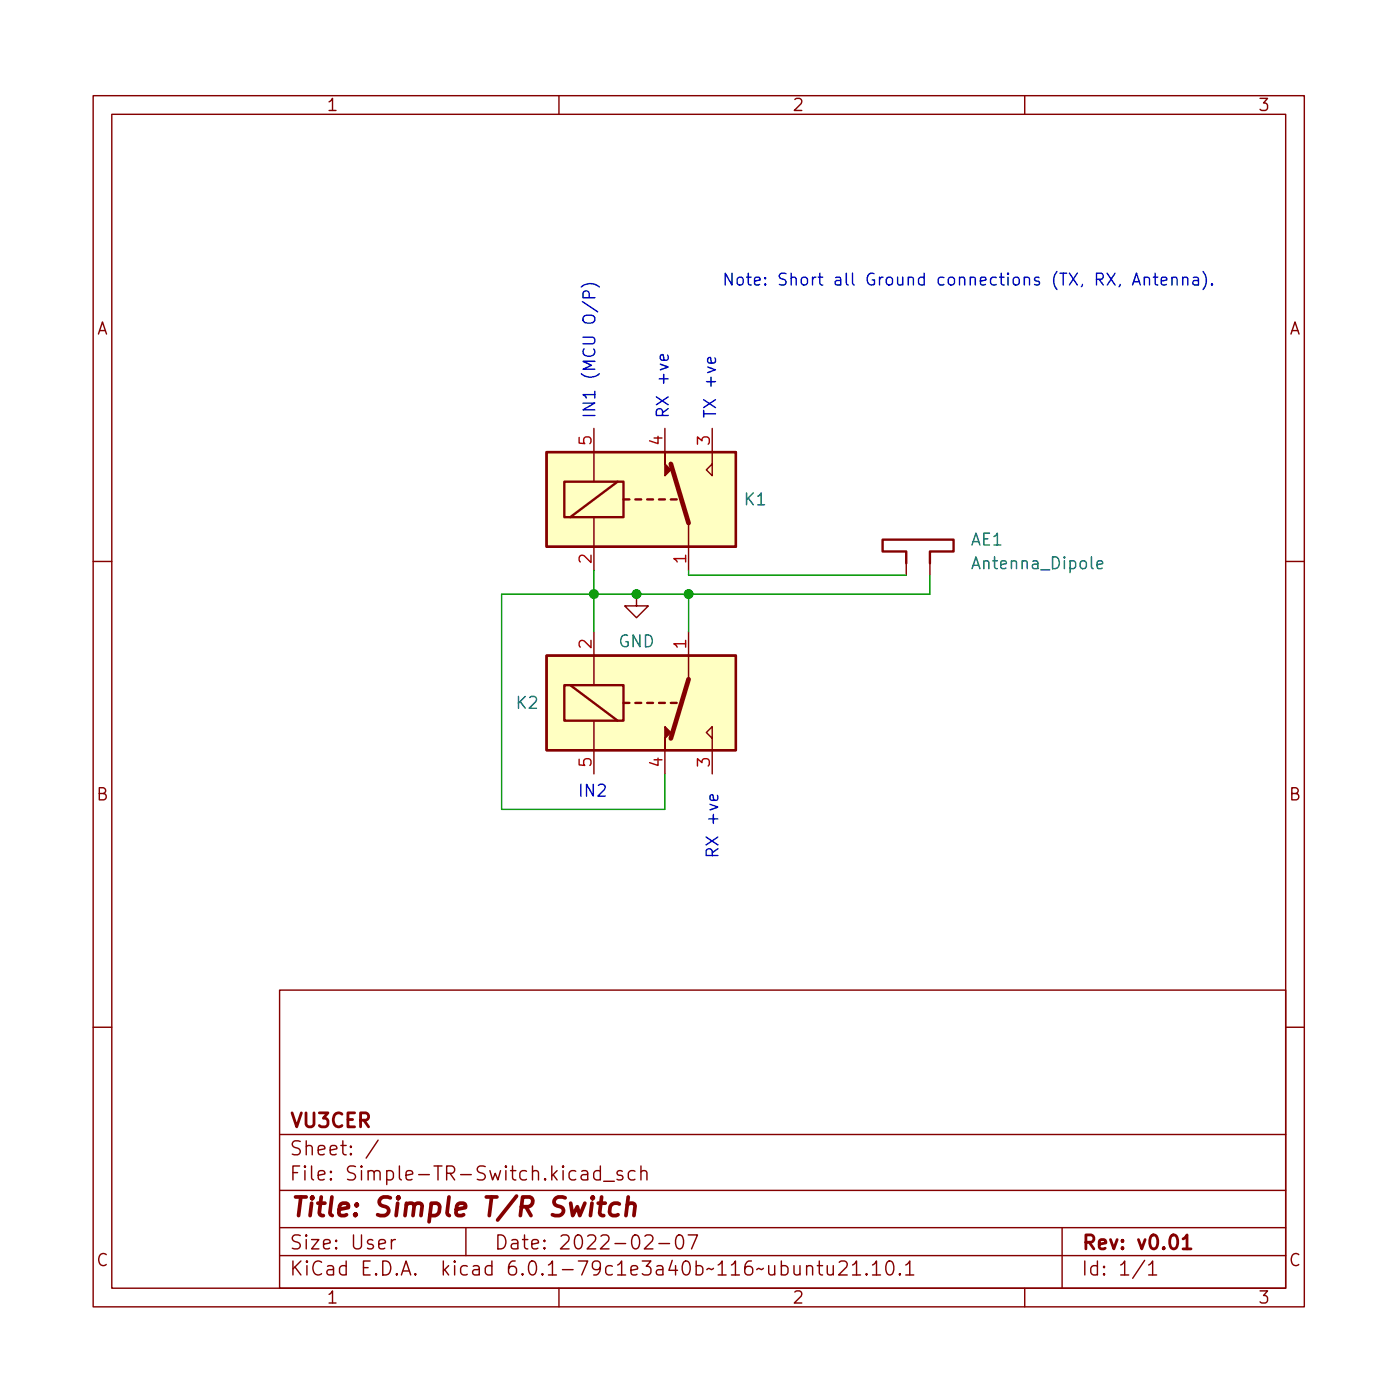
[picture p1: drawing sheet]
<svg xmlns="http://www.w3.org/2000/svg" width="150mm" height="150mm" viewBox="0 0 150 150" stroke-linecap="round" stroke-linejoin="round" font-family="sans-serif">
<g fill="none" stroke="#840000" stroke-width=".15">
<path d="M10 10.3h130v130h-130zM12 12.3h126v126h-126zM60 10.3v2M110 10.3v2M63.8 46v5.7M63.8 55.5v5.7M71.4 46v2.5M73.9 56.2v5M76.5 46v5.1l-.7-.7 .7-.6M97.3 59.2v2.5M99.8 59.2v2.5M10 60.3h2"/>
<path d="M63.8 67.8v5.7M63.8 77.4v5.7M68.3 63.8v1.2h1.3l-1.3 1.3-1.2-1.3h1.2M73.9 67.8v5.1M76.5 79.3l-.7-.7 .7-.6v5.1M138 60.3h2M71.4 80.5v2.6M10 110.3h2M30 106.3h108v32h-108zM138 110.3h2M30 134.8h108M30 131.8h108"/>
<path d="M30 127.8h108M30 121.8h108M40.6 122.4l-1.3 1.9M42 133.1v1M42.4 133.1a.38 .38 0 0 0-.4 .2M50 131.8v3M60 138.3v2M62.4 125.7h.2h.4l.1 .2v.8M63.1 126l-.5 .1a.29 .29 0 0 0-.2 .3 .29 .29 0 0 0 .2 .3l.5-.1M64.4 125.7h-.4l-.3 .2v.5l.2 .2 .1 .1 .4-.1M64.4 125.2v1.5M64.8 126.8h1.1"/>
<path d="M66.8 125.7h-.4l-.2 .2 .1 .2 .5 .1 .1 .2-.1 .2-.1 .1-.5-.1M68.2 125.7h-.5l-.3 .2v.5l.2 .2 .1 .1 .5-.1M68.8 125.8a.37 .37 0 0 1 .6 .1v.8M68.8 125.2v1.5M69.2 132.7l.2-.1h.4a.41 .41 0 0 1 .2 .6l-.8 .9h.9M70.7 133.5h1.2M72.7 132.6a.36 .36 0 0 1 .6 .2 .88 .88 0 0 1-.3 1.3 .38 .38 0 0 1-.4-.3 1.17 1.17 0 0 1 .1-1.2zM73.9 132.6h1l-.7 1.5M86.6 136a.37 .37 0 0 1 .6 .1v.8M86.6 135.9v1M87.7 135.9h.6M87.9 135.4v1.2l.1 .2 .3 .1"/>
<path d="M88.8 135.9v.7l.1 .2a.41 .41 0 0 0 .5-.1M89.4 135.9v1M90.1 135.5l.2-.1h.4a.41 .41 0 0 1 .2 .6l-.9 .9h.9M91.5 135.8l.4-.4v1.5M91.5 136.9h.9M93 136.7l.1 .1-.1 .1-.1-.1 .1-.1v.2M93.7 135.8l.4-.4v1.5M93.7 136.9h.8M95.3 135.4a.36 .36 0 0 1 .6 .2 .88 .88 0 0 1-.3 1.3 .38 .38 0 0 1-.4-.3 1.17 1.17 0 0 1 .1-1.2zM96.6 136.7l.1 .1-.1 .1-.1-.1 .1-.1v.2M97.2 135.8l.5-.4v1.5M97.2 136.9h.9"/>
<path d="M110 138.3v2M114 131.8v6.5M122.9 135.3l-1.3 1.9M123.3 135.8l.4-.4v1.5M123.3 136.9h.9"/>
</g>
<path d="M127 133l.4-.4v1.5M127 134.1h.9" fill="none" stroke="#840000" stroke-width=".3"/>
<path d="M63.6 128.5l-.1 .1 .1 .1 .1-.1-.1-.1v.2M64.2 129.2h.8M64.6 128.5l-.2 1.7v.2l.4 .1M66.5 129.2a.66 .66 0 0 0-1 .3l-.1 .6 .2 .3 .2 .1h.3l.2-.1M67.3 129.3a.49 .49 0 0 1 .9 .1l-.2 1.1M67.4 128.5l-.2 2" fill="none" stroke="#840000" stroke-width=".4"/>
<g fill="none" stroke="#840000" stroke-width=".25">
<path d="M58.7 48.5h20.3v10.2h-20.3zM60.6 51.7h6.3v3.8h-6.3zM66.3 51.7l-5.1 3.8M66.9 53.6h.7M68.2 53.6h.6M69.5 53.6h.6M70.7 53.6h.7M72 53.6h.6M58.7 70.4h20.3v10.1h-20.3zM60.6 73.5h6.3v3.9h-6.3zM61.2 73.5l5.1 3.9M66.9 75.5h.7"/>
<path d="M68.2 75.5h.6M69.5 75.5h.6M70.7 75.5h.7M72 75.5h.6M97.3 60.5v-1.3h-2.6v-1.3h7.7v1.3h-2.6v1.3"/>
</g>
<path d="M117.8 60.6l.6-.1-.1-.2-.4-.1-.1 .2v.6h.1h.4" fill="none" stroke="#006464" stroke-width=".15"/>
<g fill="#ffffc2" stroke="#ffffc2" stroke-width=".11">
<path d="M58.7 48.5h20.3v10.2h-20.3z"/>
<path d="M58.7 70.4h20.3v10.1h-20.3z"/>
</g>
<path d="M72 49.8l1.9 6.4M73.9 72.9l-1.9 6.4" fill="none" stroke="#840000" stroke-width=".51"/>
<g fill="#840000" stroke="#840000" stroke-width=".15">
<path d="M71.4 48.5v1.3l.6 .6-.6 .7z"/>
<path d="M71.4 78l.6 .6-.6 .7v1.2z"/>
</g>
<g fill="none" stroke="#0000c2" stroke-width=".15">
<path d="M62.4 30.8a1.46 1.46 0 0 1 1.9 0M62.5 32.4l1.7 1.1M63.2 32v-.5a.34 .34 0 0 0-.3-.3 .34 .34 0 0 0-.3 .3v.5h1.3M71.7 38.1v.4l-.2 .2-.6-.1v-.1v-.4h.3l.1 .6M76.7 38.4l.1 .4-.2 .2-.6-.1v-.1v-.4h.3l.1 .6M121.6 30.6l.4-1.3 .4 1.3M121.7 30.2h.6M122.8 29.9a.32 .32 0 0 1 .6 0v.7M122.8 29.7v.9M123.8 29.7h.5M124 29.3v1.1l.1 .1 .2 .1M124.7 30.2l.6-.1-.1-.3-.4-.1-.1 .2v.6l.1 .1 .4-.1"/>
<path d="M125.8 29.9a.32 .32 0 0 1 .6 0v.7M125.8 29.7v.9M127 29.9a.32 .32 0 0 1 .5 0v.7M127 29.7v.9M128.1 29.8l.1-.1 .4 .1v.8M128.6 30.1h-.4a.25 .25 0 0 0-.2 .3 .25 .25 0 0 0 .2 .2l.4-.1M129.1 29.1a1.46 1.46 0 0 1 0 2M130.1 30.5h.1l-.1 .1-.1-.1h.1v.1M77 85.4l.1 .3-.2 .2h-.6l-.1-.2 .1-.3 .2-.1 .1 .6"/>
</g>
<path d="M63.8 61.2v6.6M73.9 61.2v.5h23.4M73.9 63.8v4M99.8 61.7v2.1h-46v23.1h17.6v-3.8" fill="none" stroke="#009600" stroke-width=".15"/>
<g fill="#009600" stroke="#009600" stroke-width=".15">
<circle cx="73.9" cy="63.8" r=".46"/>
<circle cx="68.3" cy="63.8" r=".46"/>
<circle cx="63.8" cy="63.8" r=".46"/>
</g>
<text font-size="2.8" fill="#840000" x="31" y="130.6">Title: Simple T/R Switch</text>
<g font-size="2.1" fill="#840000">
<text x="31" y="124">Sheet: /</text>
<text x="31" y="121">VU3CER</text>
<text x="31" y="126.7">File: Simple-TR-Switch.kicad_sch</text>
<text x="31" y="136.9">KiCad E.D.A. kicad 6.0.1-79c1e3a40b~116~ubuntu21.10.1</text>
<text x="31" y="134.1">Size: User</text>
<text x="53" y="134.1">Date: 2022-02-07</text>
<text x="116" y="134.1">Rev: v0.01</text>
<text x="116" y="136.9">Id: 1/1</text>
</g>
<g font-size="1.8" fill="#840000">
<text x="35" y="11.9">1</text>
<text x="85" y="11.9">2</text>
<text x="135" y="11.9">3</text>
<text x="10.3" y="35.9">A</text>
<text x="138.4" y="35.9">A</text>
<text x="10.3" y="85.9">B</text>
<text x="138.4" y="85.9">B</text>
<text x="10.3" y="135.9">C</text>
<text x="138.4" y="135.9">C</text>
<text x="35" y="139.9">1</text>
<text x="85" y="139.9">2</text>
<text x="135" y="139.9">3</text>
</g>
<g font-size="1.8" fill="#0000c2">
<text x="77.5" y="30.7">Note: Short all Ground connections (TX, RX, Antenna).</text>
<text x="63.9" y="45" transform="rotate(-90 63.9 45)">IN1 (MCU O/P)</text>
<text x="71.8" y="45" transform="rotate(-90 71.8 45)">RX +ve</text>
<text x="76.9" y="45" transform="rotate(-90 76.9 45)">TX +ve</text>
<text x="62.5" y="85.5">IN2</text>
<text x="77.1" y="92.2" transform="rotate(-90 77.1 92.2)">RX +ve</text>
</g>
<g font-size="1.8" fill="#a90000">
<text x="63.5" y="47.8" transform="rotate(-90 63.5 47.8)">5</text>
<text x="71.1" y="47.8" transform="rotate(-90 71.1 47.8)">4</text>
<text x="76.2" y="47.8" transform="rotate(-90 76.2 47.8)">3</text>
<text x="63.5" y="60.5" transform="rotate(-90 63.5 60.5)">2</text>
<text x="73.7" y="60.5" transform="rotate(-90 73.7 60.5)">1</text>
<text x="63.5" y="69.6" transform="rotate(-90 63.5 69.6)">2</text>
<text x="73.7" y="69.6" transform="rotate(-90 73.7 69.6)">1</text>
<text x="63.5" y="82.3" transform="rotate(-90 63.5 82.3)">5</text>
<text x="71.1" y="82.3" transform="rotate(-90 71.1 82.3)">4</text>
<text x="76.2" y="82.3" transform="rotate(-90 76.2 82.3)">3</text>
</g>
<g font-size="1.8" fill="#006464">
<text x="79.9" y="54.2">K1</text>
<text x="104.2" y="58.6">AE1</text>
<text x="104.7" y="61.1">Antenna_Dipole</text>
<text x="66.4" y="69.5">GND</text>
<text x="55.5" y="76.1">K2</text>
</g>
</svg>
